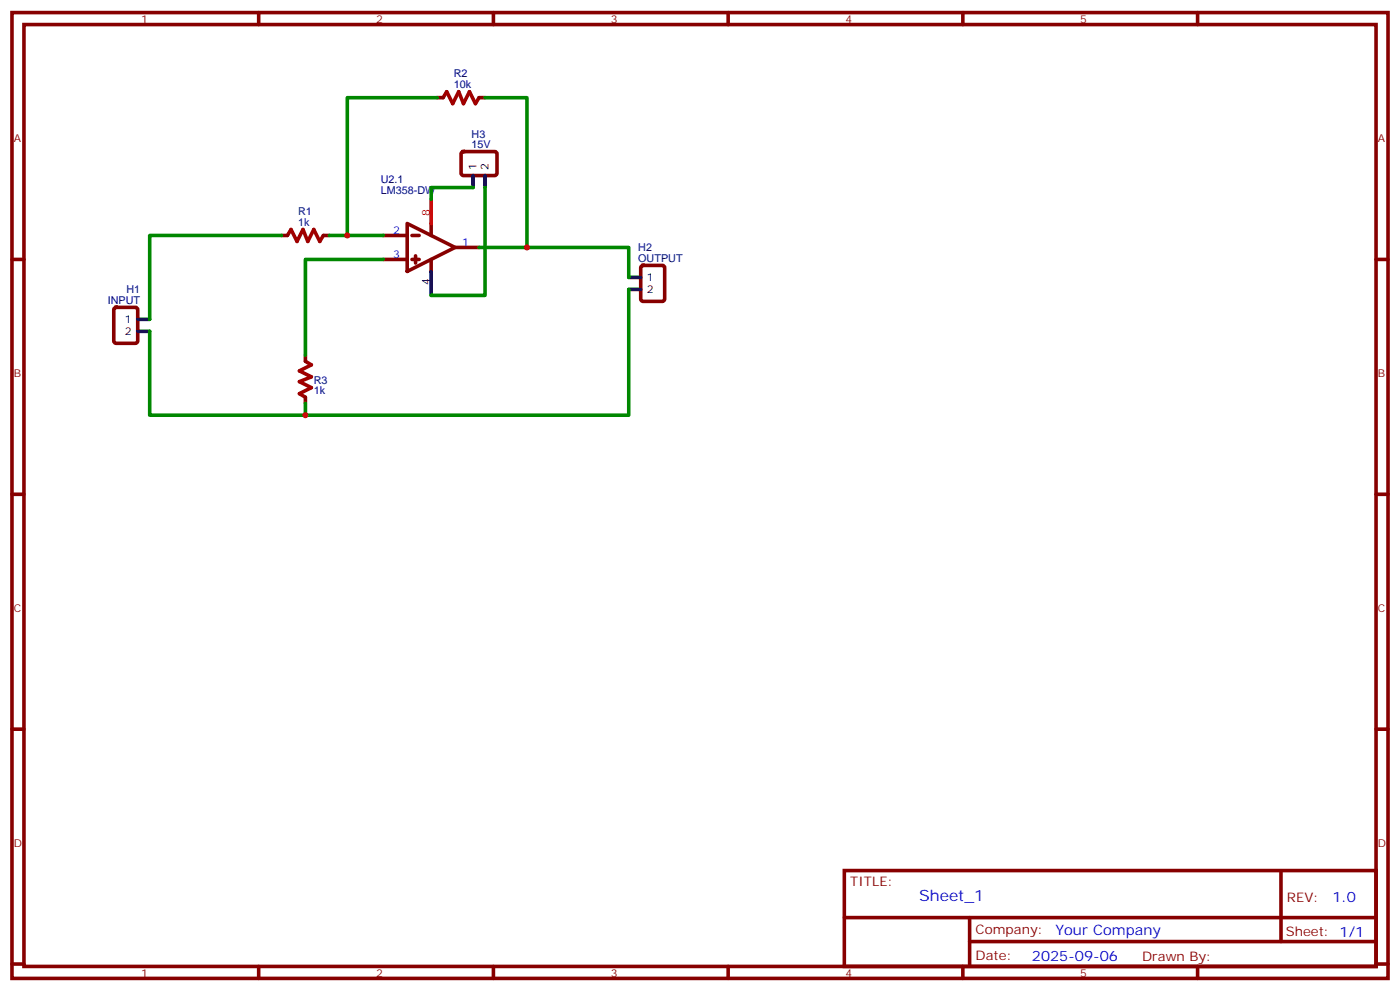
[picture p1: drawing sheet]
<svg xmlns="http://www.w3.org/2000/svg" width="412mm" height="292mm" viewBox="0 0 412 292" stroke-linecap="round" stroke-linejoin="round" font-family="sans-serif">
<g fill="none" stroke="#870000" stroke-width="1.1">
<path d="M3.5 3.7h405.4v284.3h-405.4zM7.1 7.2h398.2v277.3h-398.2zM76.2 3.7v3.5M145.3 3.7v3.5M214.5 3.7v3.5M283.6 3.7v3.5M352.8 3.7v3.5M128.8 28.8h1.7M141.1 28.8h1.8M136.1 44.8l.4-.2 9.5 .1 .4 .6-.1 6-.6 .4-9.4-.1-.5-.6v-5.7zM3.5 76.4h3.6M82.9 69.3h1.8"/>
<path d="M95.2 69.3h1.8M112.9 76.4h7M112.9 69.3h7M119.9 65.8l14.2 7-14.2 7.1zM121.4 76.4h2.1M121.4 69.3h2.1M122.4 75.3v2.1M127 65.8v3.5M127 76.4v3.5M134.1 72.8h7M189 78.3l.4-.2h5.7l.6 .5 .1 9.4-.5 .7h-5.9l-.6-.4-.1-9.5zM405.3 76.4h3.6"/>
<path d="M33.7 90.7l.5-.2h5.7l.6 .4 .1 9.5-.5 .6-5.9 .1-.6-.5-.1-9.4zM90 104.6v1.8M90 116.9v1.8M3.5 145.5h3.6M405.3 145.5h3.6M3.5 214.7h3.6M405.3 214.7h3.6M248.7 256.3h156.6v28.2h-156.6zM377.3 256.3v20.9M248.7 270.1h156.5M285.6 277.2h119.6M285.6 270.1v14.2"/>
<path d="M3.5 283.8h3.6M76.2 284.5v3.5M145.3 284.5v3.5M214.5 284.5v3.5M283.6 284.5v3.5M352.8 284.5v3.5M405.3 283.8h3.6"/>
</g>
<path d="M139.3 51.7v3.5M142.9 51.7v3.5M127 79.9v7.1M40.6 94h3.5M40.6 97.5h3.5M185.2 81.7h3.5M185.2 85.2h3.5" fill="none" stroke="#000" stroke-width="1.1"/>
<path d="M130.5 28.8l1.1-1.8 1.7 3.5 1.8-3.5 1.4 3.5 1.8-3.5 1.8 3.5 1-1.7M84.7 69.3l1-1.7 1.8 3.5 1.8-3.5 1.4 3.5 1.7-3.5 1.8 3.5 1-1.8M90 106.4l1.7 1-3.5 1.8 3.5 1.7-3.5 1.5 3.5 1.7-3.5 1.8 1.8 1" fill="none" stroke="#a10000" stroke-width="1.1"/>
<path d="M127 58.7v7.1" fill="none" stroke="#f00" stroke-width="1.1"/>
<path d="M128.8 28.8h-26.5v40.5M142.9 28.8h12.3v44M139.3 55.2h-12.3v3.5M142.9 55.2v31.8h-15.9M82.9 69.3h-38.8v24.7M97 69.3h15.9M112.9 76.4h-22.9v28.2M141.1 72.8h44.1v8.9M185.2 85.2v37h-141.1v-24.7M90 118.7v3.5" fill="none" stroke="#008700" stroke-width="1.1"/>
<g fill="#c00">
<circle cx="90" cy="122.2" r=".88"/>
<circle cx="155.2" cy="72.8" r=".88"/>
<circle cx="102.3" cy="69.3" r=".88"/>
</g>
<text font-size="4.6" fill="#00f" x="270.8" y="265.3">Sheet_1</text>
<g font-size="4.2" fill="#00f">
<text x="392.5" y="265.6">1.0</text>
<text x="310.9" y="275.1">Your Company</text>
<text x="304" y="282.9">2025-09-06</text>
</g>
<g font-size="3.9" fill="#800">
<text x="250.5" y="260.9">TITLE:</text>
<text x="379.1" y="265.6">REV:</text>
<text x="287.4" y="275.1">Company:</text>
<text x="378.7" y="275.7">Sheet: 1/1</text>
<text x="287.4" y="282.8">Date:</text>
<text x="336.4" y="282.8">Drawn By:</text>
</g>
<g font-size="3.2" fill="#800">
<text x="41.6" y="6.7">1</text>
<text x="110.8" y="6.7">2</text>
<text x="179.9" y="6.7">3</text>
<text x="249.1" y="6.7">4</text>
<text x="318.2" y="6.7">5</text>
<text x="4.1" y="41.8">A</text>
<text x="405.9" y="41.8">A</text>
<text x="4.1" y="110.9">B</text>
<text x="405.9" y="110.9">B</text>
<text x="4.1" y="180.1">C</text>
<text x="405.9" y="180.1">C</text>
<text x="4.1" y="249.2">D</text>
<text x="405.9" y="249.2">D</text>
<text x="41.6" y="287.5">1</text>
<text x="110.8" y="287.5">2</text>
<text x="179.9" y="287.5">3</text>
<text x="249.1" y="287.5">4</text>
<text x="318.2" y="287.5">5</text>
</g>
<g font-size="3.2" fill="#000080">
<text x="133.7" y="22.7">R2</text>
<text x="133.7" y="25.9">10k</text>
<text x="138.9" y="40.5">H3</text>
<text x="138.9" y="43.6">15V</text>
<text x="112.2" y="53.9">U2.1</text>
<text x="112.2" y="57">LM358-DW</text>
<text x="87.8" y="63.3">R1</text>
<text x="87.8" y="66.5">1k</text>
<text x="188" y="77.1">OUTPUT</text>
<text x="188" y="73.9">H2</text>
<text x="31.8" y="89.4">INPUT</text>
<text x="37.2" y="86.2">H1</text>
<text x="92.4" y="112.9">R3</text>
<text x="92.4" y="116">1k</text>
</g>
<g font-size="3.2">
<text x="140.4" y="49.9" transform="rotate(-90 140.4 49.9)">1</text>
<text x="143.9" y="49.9" transform="rotate(-90 143.9 49.9)">2</text>
<text x="190.5" y="82.7">1</text>
<text x="126.6" y="84" transform="rotate(-90 126.6 84)">4</text>
<text x="190.5" y="86.3">2</text>
<text x="36.8" y="95.1">1</text>
<text x="36.8" y="98.6">2</text>
</g>
<text font-size="3.2" fill="#f00" x="126.6" y="63.7" transform="rotate(-90 126.6 63.7)">8</text>
<g font-size="3.2" fill="#00f">
<text x="115.8" y="69">2</text>
<text x="115.8" y="76">3</text>
<text x="136.2" y="72.5">1</text>
</g>
</svg>
